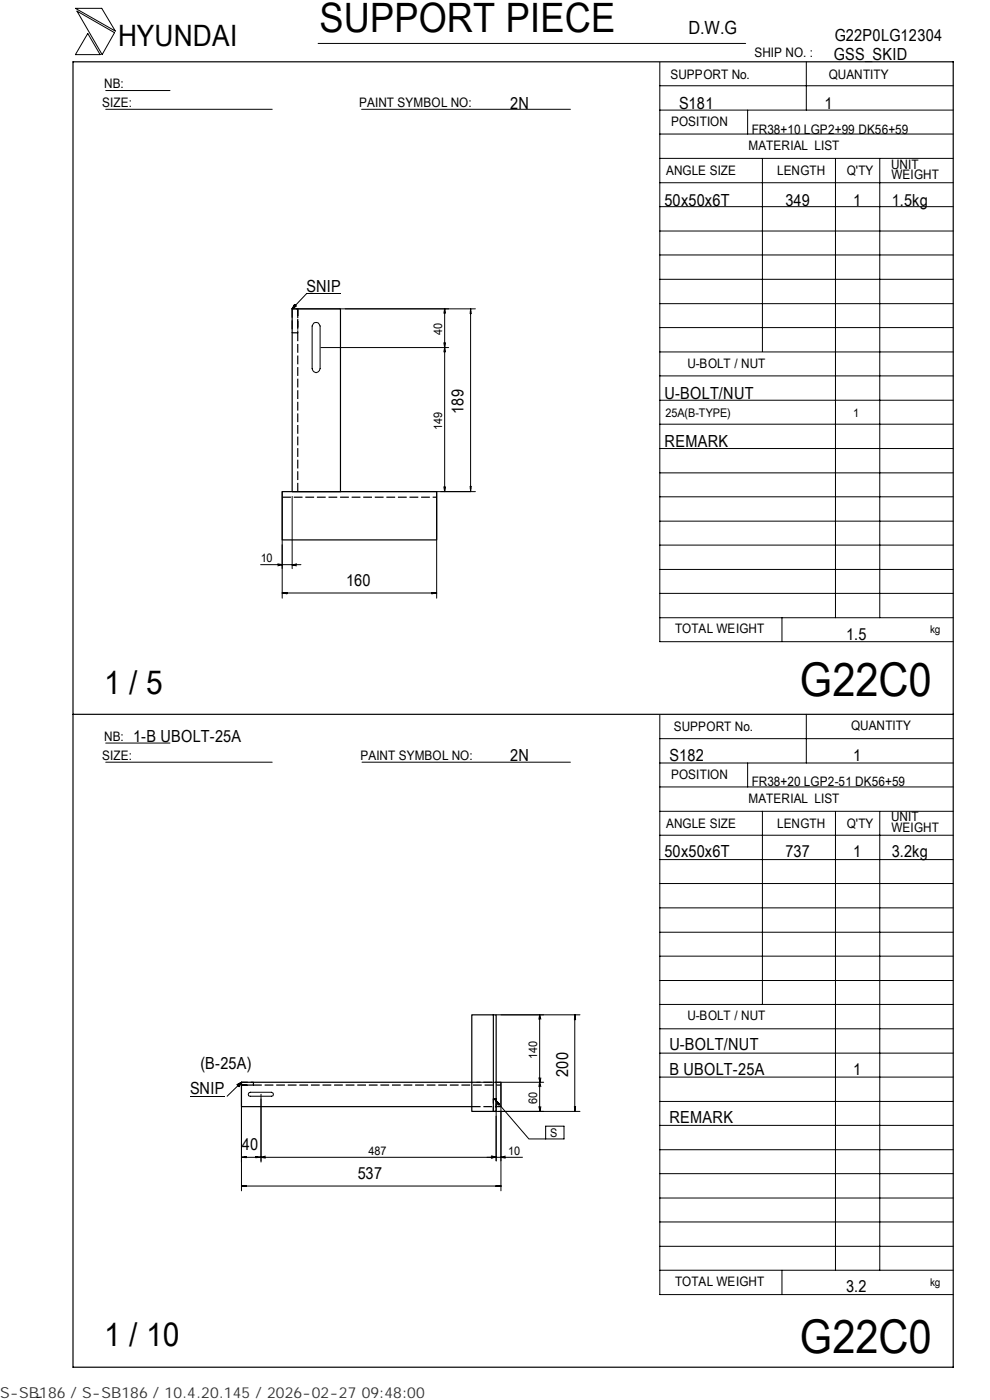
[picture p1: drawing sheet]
<svg xmlns="http://www.w3.org/2000/svg" width="210mm" height="297mm" viewBox="0 0 210 297" stroke-linecap="round" stroke-linejoin="round" font-family="sans-serif">
<path d="M15.5 13.1h186.7v277h-186.7zM62 65.5h10.2v38.8h-10.2zM59.8 104.3h32.8v10.2h-32.8zM15.5 151.5h186.7M104.6 215.3h.6v17.9M100.1 229.6h-48.9v5.2h48.9M104.6 233.2v-17.9h-4.5v20.5h4.5M104.6 233.2h.6v2.6h-.6zM105.2 229.6h1v5.2h-1" fill="none" stroke="#000" stroke-width=".25"/>
<path d="M62 65.5v5.1h1.2v-5.1h-1.2M59.8 105.5h32.8M63.2 104.3v-38.8M51.2 230.2h55M51.2 229.6v.6h2.6v-.6h-2.6M100.1 229.6h5.1M100.1 234.8h5.1M105.2 233.2v2.6h-.6v-2.6" fill="none" stroke="#000" stroke-width=".25" stroke-dasharray="1.9 .6" stroke-linecap="butt"/>
<g fill="none" stroke="#000" stroke-width=".21">
<path d="M16 1.8h5.6l2.9 4.8zM16.3 2.4l8 4.5-2.6 4.7zM18.6 7.1l2.6 4.5h-5.2zM22.4 19.2h13.7M67.5 9.2h90.6M139.9 18.2h62.3M139.9 13.2v122.9h62.3M171 13.1v10.3M22.4 23.2h35.3M76.7 23.2h44.3M139.9 38.8h62.3M139.9 33.6h62.3"/>
<path d="M139.9 28.4h62.3M139.9 23.4h62.3M158.6 23.4v5M161.7 33.6v41M177.2 33.7v97.4M186.6 33.7v97.4M139.9 59.3h62.3M139.9 54.1h62.3M139.9 49h62.3M139.9 43.8h62.3M62 65.5h38.8M62.5 64.6l.3 .3-.8 .6z"/>
<path d="M66.6 68.5a.85 .85 0 0 1 1.3 .7v9a.85 .85 0 0 1-.9 .9 .85 .85 0 0 1-.8-.9v-9zM68.1 73.7h27.1M72.4 62.3h-7.4l-3 3.2M94.1 72.7l.2 1M94.3 73.7l-.2 1M94.3 73.7l.2 1M94.3 65.5v38.8M94.3 65.5l-.2 1M94.3 65.5l.2 1M94.5 72.7l-.2 1M99.7 66.2h.2M99.8 65.5l.1 1h-.2z"/>
<path d="M99.8 65.5v38.8M139.9 79.7h62.3M139.9 74.7h62.3M139.9 69.5h62.3M139.9 64.4h62.3M139.9 95.2h62.3M139.9 90h62.3M139.9 84.9h62.3M55.3 119.8h8.5M58.9 119.6l.9 .2-.9 .2M59.8 104.3v22.6M62 104.3h38.8"/>
<path d="M62 105.3v15.3M62.9 119.6l-.9 .3 .9 .1M92.6 104.3v22.6M94.1 103.3l.2 1M94.5 103.3l-.2 1M99.7 103.2h.2l-.1 1.1zM99.7 103.5h.2M139.9 100.3h62.3M139.9 115.6h62.3M139.9 110.6h62.3M139.9 105.4h62.3M59.8 125.8l1.1-.1v.3z"/>
<path d="M59.8 125.8h32.8M60.6 125.7v.2M91.6 125.7l1 .1-1 .2zM91.9 125.7v.2M139.9 131.1h62.3M139.9 125.9h62.3M139.9 120.8h62.3M165.9 131.1v5M22.4 157.6h13.7M139.9 151.7v122.9h62.3M139.9 156.7h62.3M171 151.5v10.4"/>
<path d="M22.4 161.7h35.3M76.8 161.7h44.2M139.9 177.2h62.3M139.9 172.1h62.3M139.9 167h62.3M139.9 161.9h62.3M158.6 161.9v5.1M161.7 172.1v41M177.2 172.2v97.3M186.6 172.2v97.3M139.9 182.4h62.3M139.9 197.8h62.3"/>
<path d="M139.9 192.6h62.3M139.9 187.4h62.3M105.2 215.3h17.8M114.5 215.3l-.2 .9M114.5 215.3l.2 .9M114.5 215.3v20.5M121.9 215.3l.2 1h-.3zM121.9 216h.1M121.9 215.3v20.5M139.9 218.3h62.3M139.9 213.1h62.3M139.9 208h62.3"/>
<path d="M139.9 202.9h62.3M40.3 232.6h7.4M50.3 230.1l.9-.5-.5 .9zM51.2 229.6v23M51.2 229.6l-3 3M52.7 231.9l.4-.2h4.5l.3 .2 .1 .2-.1 .4-.3 .1h-4.5l-.4-.1zM55.4 232.1v14.4M101.1 229.6h14.2M104.9 233.2l7.3 8.4h3.5M104.9 233.2l1 1-.2 .2zM105.2 234.2v12.1M105.2 235.8h17.8"/>
<path d="M105.6 233.8l-.2 .2M106.2 229.6v23M114.3 230.5l.2-.9 .2 .9M114.3 234.8l.2 1 .2-1M114.3 228.7l.2 .9 .2-.9M115.7 238.9h3.9v2.7h-3.9zM121.8 234.8h.3l-.2 1zM121.9 235h.1M139.9 238.7h62.3M139.9 233.7h62.3M139.9 228.5h62.3M139.9 223.4h62.3"/>
<path d="M51.2 245.5l1-.1v.2zM51.2 251.6l1-.1v.2zM51.2 251.6h55M51.9 245.4v.1M51.9 251.5v.2M54.3 245.4l1.1 .1-1.1 .1zM54.6 245.4v.1M55.4 245.5l.9 .2M56.3 245.3l-.9 .2M104.2 245.3l1 .1-1 .3M105.2 251.5l1 .1-1 .1zM105.6 251.5v.2"/>
<path d="M107.2 245.3l-1 .2 1 .2M110.8 245.5h-59.6M139.9 259.2h62.3M139.9 254.2h62.3M139.9 249h62.3M139.9 243.9h62.3M139.9 269.5h62.3M139.9 264.4h62.3M165.9 269.5v5.1M8.8 296.4l-1 .1"/>
</g>
<path d="M62.1 64.7h.7v.8h-.7zM50.3 229.7h.9v.8h-.9z" fill="#000"/>
<g font-size="9.9">
<text x="169.7" y="147.6">G22C0</text>
<text x="169.7" y="286.9">G22C0</text>
</g>
<text font-size="8.6" x="67.7" y="6.9">SUPPORT PIECE</text>
<g font-size="7">
<text x="22.1" y="147.2">1 / 5</text>
<text x="22.1" y="285.6">1 / 10</text>
</g>
<text font-size="6.3" x="25.1" y="9.8">HYUNDAI</text>
<text font-size="3.9" x="146" y="7.3">D.W.G</text>
<g font-size="3.5">
<text x="177" y="8.7">G22P0LG12304</text>
<text x="176.9" y="12.8">GSS_SKID</text>
<text x="108.2" y="23.1">2N</text>
<text x="144" y="23.1">S181</text>
<text x="174.8" y="23.1">1</text>
<text x="141" y="43.6">50x50x6T</text>
<text x="166.6" y="43.6">349</text>
<text x="180.9" y="43.6">1</text>
<text x="189.1" y="43.6">1.5kg</text>
<text x="65" y="61.9">SNIP</text>
<text x="98.3" y="87.8" transform="rotate(-90 98.3 87.8)">189</text>
<text x="141" y="84.6">U-BOLT/NUT</text>
<text x="141" y="94.8">REMARK</text>
<text x="73.4" y="124.4">160</text>
<text x="179.5" y="135.8">1.5</text>
<text x="28.3" y="157.3">1-B UBOLT-25A</text>
<text x="108.2" y="161.4">2N</text>
<text x="142" y="161.4">S182</text>
<text x="180.9" y="161.4">1</text>
<text x="141" y="181.9">50x50x6T</text>
<text x="166.6" y="181.9">737</text>
<text x="180.9" y="181.9">1</text>
<text x="189.1" y="181.9">3.2kg</text>
<text x="42.5" y="226.8">(B-25A)</text>
<text x="142" y="222.8">U-BOLT/NUT</text>
<text x="40.3" y="232.2">SNIP</text>
<text x="120.5" y="228.4" transform="rotate(-90 120.5 228.4)">200</text>
<text x="142" y="228">B UBOLT-25A</text>
<text x="180.9" y="228">1</text>
<text x="142" y="238.3">REMARK</text>
<text x="51.3" y="244">40</text>
<text x="75.9" y="250.1">537</text>
<text x="179.5" y="274.1">3.2</text>
</g>
<text font-size="3.2" fill="#323232" x="0" y="296.6">S-SB186 / S-SB186 / 10.4.20.145 / 2026-02-27 09:48:00</text>
<g font-size="2.8">
<text x="142.2" y="16.8">SUPPORT No.</text>
<text x="160" y="12.2">SHIP NO. :</text>
<text x="175.8" y="16.7">QUANTITY</text>
<text x="21.7" y="22.8">SIZE:</text>
<text x="22.1" y="18.7">NB:</text>
<text x="76.2" y="22.8">PAINT SYMBOL NO:</text>
<text x="142.3" y="26.8">POSITION</text>
<text x="159.4" y="28.4">FR38+10 LGP2+99 DK56+59</text>
<text x="158.7" y="31.7">MATERIAL LIST</text>
<text x="189" y="35.8">UNIT</text>
<text x="141.3" y="37.2">ANGLE SIZE</text>
<text x="164.8" y="37.1">LENGTH</text>
<text x="179.6" y="37.1">Q'TY</text>
<text x="189.1" y="38">WEIGHT</text>
<text x="145.8" y="78">U-BOLT / NUT</text>
<text x="143.2" y="134.4">TOTAL WEIGHT</text>
<text x="142.9" y="155">SUPPORT No.</text>
<text x="180.5" y="154.9">QUANTITY</text>
<text x="21.7" y="161.3">SIZE:</text>
<text x="22.1" y="157.1">NB:</text>
<text x="76.5" y="161.2">PAINT SYMBOL NO:</text>
<text x="142.3" y="165.3">POSITION</text>
<text x="159.4" y="166.7">FR38+20 LGP2-51 DK56+59</text>
<text x="158.7" y="170.3">MATERIAL LIST</text>
<text x="141.3" y="175.7">ANGLE SIZE</text>
<text x="164.8" y="175.6">LENGTH</text>
<text x="179.6" y="175.6">Q'TY</text>
<text x="189" y="174.2">UNIT</text>
<text x="189.1" y="176.5">WEIGHT</text>
<text x="145.8" y="216.5">U-BOLT / NUT</text>
<text x="143.2" y="272.9">TOTAL WEIGHT</text>
</g>
<g font-size="2.5">
<text x="93.8" y="71.1" transform="rotate(-90 93.8 71.1)">40</text>
<text x="141.1" y="88.5">25A(B-TYPE)</text>
<text x="180.9" y="88.5">1</text>
<text x="93.8" y="91.2" transform="rotate(-90 93.8 91.2)">149</text>
<text x="55.3" y="119.3">10</text>
<text x="114" y="224.6" transform="rotate(-90 114 224.6)">140</text>
<text x="114" y="234.2" transform="rotate(-90 114 234.2)">60</text>
<text x="78.1" y="244.9">487</text>
<text x="107.8" y="244.9">10</text>
<text x="116.7" y="241.2">S</text>
</g>
<g font-size="2.3">
<text x="197.3" y="134.3">kg</text>
<text x="197.3" y="272.8">kg</text>
</g>
</svg>
